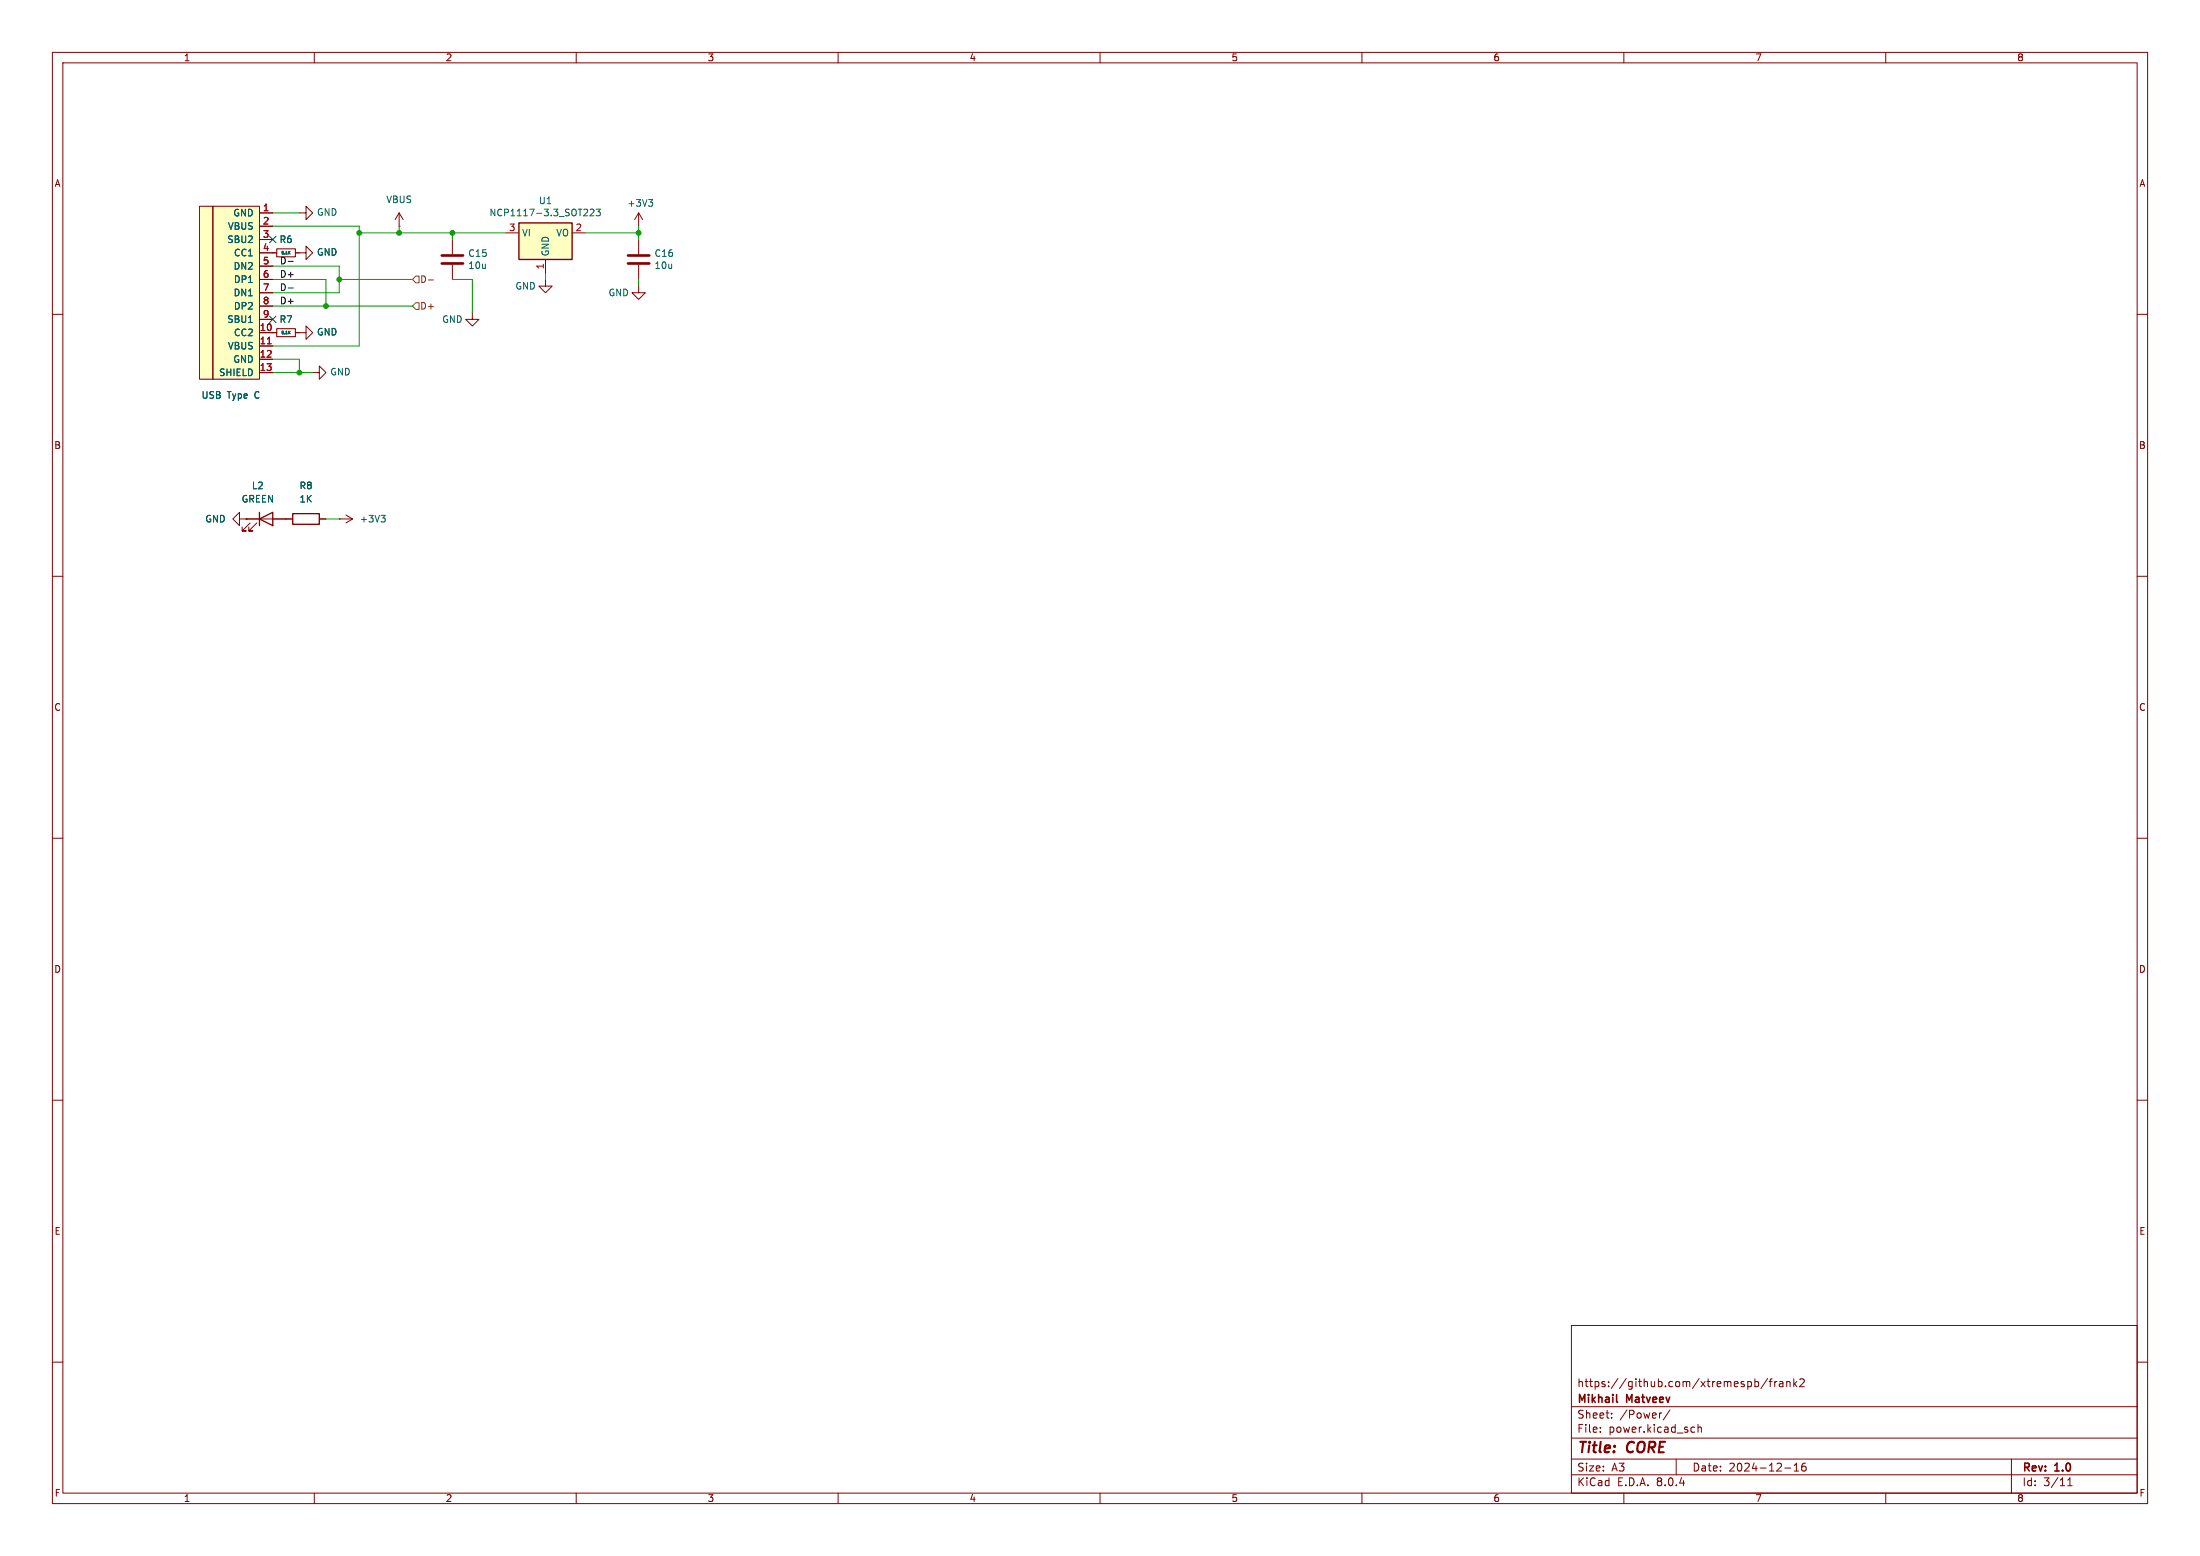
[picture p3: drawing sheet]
<svg xmlns="http://www.w3.org/2000/svg" width="420mm" height="297mm" viewBox="0 0 420 297" stroke-linecap="round" stroke-linejoin="round" font-family="sans-serif">
<g fill="none" stroke="#840000" stroke-width=".19">
<path d="M10 10h400v277h-400zM12 12h396v273h-396zM60 10v2M110 10v2M160 10v2M210 10v2M260 10v2M310 10v2M360 10v2M10 60h2M52.1 48.3h.7M56.4 48.3h2v-1.3l1.3 1.3-1.3 1.2v-1.2"/>
<path d="M76.2 43.2h.1M76.2 40.6l-.8 1.3M76.2 40.6v2.6M76.2 40.6l.8 1.3M86.4 45.7v2.8M86.4 50.5v2.8M90.2 59.7v1.3h1.2l-1.2 1.2-1.3-1.2h1.3M408 60h2M57.1 63.5h1.3v-1.3l1.3 1.3-1.3 1.3v-1.3M59.7 71.1h1.3v-1.2l1.2 1.2-1.2 1.3v-1.3M45.7 99.1v-1.3l-1.3 1.3 1.3 1.2v-1.2h1.3M47 99.1h.1"/>
<path d="M47 99.1h8.9M47.8 99.8l-1.6 1.5h.8h-.8v-.7M49 99.8l-1.5 1.5h.8h-.8v-.7M61 99.1h1.2M64.8 99.1h.1M64.8 99.1h2.5M66 98.3l1.3 .8M67.3 99.1l-1.3 .7M10 110h2M408 110h2M10 160h2M408 160h2"/>
<path d="M10 210h2M408 210h2M10 260h2M300 253h108v32h-108zM408 260h2M300 278.5h108M300 274.5h108M300 268.5h108M305.5 273.2v.2M305.5 272.5v.1M307.7 270.5v.2M307.7 269.8v.1"/>
<path d="M317.2 269.7l-.3 .1M318.8 269.1l-1.3 1.9M320 278.5v3M323.1 272.4l.4 .1M323.5 273.3l-.4 .1M324.2 272.5l.2-.1 .3 .1 .1 .9M324.2 271.9v1.5M335 263.8l.4-.1 .3 .3-.1 .6h-.6M335 263.2v1.5M337.4 263.1l-1.2 1.9M337.7 263.7h.6M338.3 263.2l-.4 .2v1.3"/>
<path d="M338.8 263.7v1M339.2 263.7l-.3 .1-.1 .2M339.7 263.8h.6l.1 .9M340.4 264l-.5 .1a.29 .29 0 0 0-.2 .3 .29 .29 0 0 0 .2 .3l.5-.1M341.1 263.8l.2-.1 .4 .1v.9M341.1 263.7v1M342.4 263.2v1.5M342.5 279.7l.4-.4v1.5M342.6 264.1l.4 .6M343 263.7l-.6 .6M343.6 263.3l.6-.1 .2 .1v.3l-.9 1.1h.9M344.7 279.3a.59 .59 0 0 0-.8 .6v.6l.2 .2 .4 .1 .2-.2 .1-.5-.1-.2h-.5l-.3 .2"/>
<path d="M384 278.5v6.5M60 285v2M110 285v2M160 285v2M210 285v2M260 285v2M300 281.5h108M310 285v2M340.7 280.2h1.2M342.5 280.8h.9M360 285v2M394.7 283.6h.9"/>
<path d="M394.7 282.5l.5-.4v1.5"/>
</g>
<path d="M308.6 267.5l.2 .2" fill="none" stroke="#840000" stroke-width=".3"/>
<path d="M55.2 48.2l.2 .3M55.4 48l-.3 .3M72.7 98.4h.8l-.4 .5M73.3 98.9l.2 .2v.3l-.2 .2" fill="none" stroke="#006464" stroke-width=".19"/>
<path d="M49.5 99.1l2.6-1.3v2.5zM49.5 97.8v2.5M55.9 98h5.1v2.1h-5.1z" fill="none" stroke="#840000" stroke-width=".25"/>
<path d="M52.8 47.5h3.6v1.5h-3.6z" fill="none" stroke="#840000" stroke-width=".2"/>
<path d="M84.3 50.3h4.1M84.3 48.8h4.1" fill="none" stroke="#840000" stroke-width=".51"/>
<g fill="#ffffc2">
<path d="M38.1 39.4h2.5v33h-2.5z"/>
<path d="M40.6 39.4h8.9v33h-8.9z"/>
</g>
<g fill="none" stroke="#840000" stroke-width=".19">
<path d="M38.1 39.4h2.5v33h-2.5zM40.6 39.4h8.9v33h-8.9zM49.5 40.6h2.6M49.5 43.2h2.6M49.5 45.7h2.6M49.5 48.3h2.6M49.5 50.8h2.6M49.5 53.3h2.6M49.5 55.9h2.6M49.5 58.4h2.6M57.1 40.6h1.3v-1.2l1.3 1.2-1.3 1.3v-1.3M49.5 63.5h2.6"/>
<path d="M49.5 66h2.6M49.5 68.6h2.6M49.5 71.1h2.6M49.5 61h2.6"/>
</g>
<path d="M51 65.6h.8" fill="none" stroke="#a90000" stroke-width=".19"/>
<path d="M99.1 42.5h10.1v7h-10.1z" fill="#ffffc2"/>
<path d="M99.1 42.5h10.1v7h-10.1z" fill="none" stroke="#840000" stroke-width=".25"/>
<g fill="none" stroke="#840000" stroke-width=".19">
<path d="M49.5 40.6h2.6M49.5 43.2h2.6M49.5 45.7h2.6M49.5 48.3h3.3M49.5 50.8h2.6M49.5 53.3h2.6M49.5 55.9h2.6M49.5 58.4h2.6M56.4 48.3h.7M96.5 44.5h2.6M104.1 53.3v1.3h1.3l-1.3 1.3-1.2-1.3h1.2M104.1 49.5v2.6"/>
<path d="M109.2 44.5h2.6M121.9 54.6v1.3h1.3l-1.3 1.3-1.3-1.3h1.3M121.9 40.6l-.7 1.3M121.9 40.6v2.6M121.9 45.7v2.8M121.9 50.5v2.8M121.9 40.6l.8 1.3M49.5 63.5h3.3M49.5 66h2.6M49.5 68.6h2.6M49.5 71.1h2.6M49.5 61h2.6"/>
<path d="M56.4 63.5h.7M47 99.1h.1M47 99.1h2.5M52.1 99.1h3.8M61 99.1h1.2"/>
</g>
<path d="M113.8 39.9h.8l-.4 .5 .3 .1v.6l-.1 .1-.6-.1M123.8 38.1h.8l-.4 .5M124.4 38.6l.2 .2v.3l-.2 .3M55.2 48.2l.2 .3M55.4 48l-.3 .3M111.4 41.2h.8M112.1 40v.5M112.7 40l.5-.1 .2 .4-.8 .9h.8M55.2 63.4l.2 .3M55.4 63.2l-.3 .3" fill="none" stroke="#006464" stroke-width=".19"/>
<path d="M52.8 62.7h3.6v1.6h-3.6z" fill="none" stroke="#840000" stroke-width=".2"/>
<path d="M119.9 50.3h4.1M119.9 48.8h4.1" fill="none" stroke="#840000" stroke-width=".51"/>
<path d="M78.7 53.3l.7-.6h.6v1.3h-.6zM78.7 58.4l.7-.6h.6v1.3h-.6zM81.8 53.4h1" fill="none" stroke="#725600" stroke-width=".19"/>
<path d="M55 49.9h1M55 55h1" fill="none" stroke="#0f0f0f" stroke-width=".19"/>
<g fill="none" stroke="#009600" stroke-width=".19">
<path d="M52.1 40.6h5M52.1 43.2h16.5v22.8h-16.5M52.1 58.4h26.6M52.1 53.3h10.1v5.1M52.1 50.8h12.7v5.1h-12.7M64.8 53.3h13.9M68.6 44.5h27.9M76.2 43.2v1.3M86.4 53.3h3.8v6.4M86.4 44.5v1.2M104.1 52.1v1.2M111.8 44.5h10.1"/>
<path d="M121.9 43.2v2.5M121.9 53.3v1.3M52.1 71.1h7.6M52.1 68.6h5v2.5M62.2 99.1h2.6"/>
</g>
<path d="M51.5 45.1l1.2 1.2M52.7 45.1l-1.2 1.2M51.5 60.4l1.2 1.2M52.7 60.4l-1.2 1.2" fill="none" stroke="#000084" stroke-width=".19"/>
<path d="M51 65.6h.8" fill="none" stroke="#a90000" stroke-width=".19"/>
<g fill="#009600" stroke="#009600" stroke-width=".19">
<circle cx="76.2" cy="44.5" r=".46"/>
<circle cx="86.4" cy="44.5" r=".46"/>
<circle cx="68.6" cy="44.5" r=".46"/>
<circle cx="121.9" cy="44.5" r=".46"/>
<circle cx="62.2" cy="58.4" r=".46"/>
<circle cx="64.8" cy="53.3" r=".46"/>
<circle cx="57.1" cy="71.1" r=".46"/>
</g>
<g font-size="2.8" fill="#840000">
<text x="301" y="277.9">Title:</text>
<text x="310.6" y="277.9">CORE</text>
</g>
<g font-size="2.1" fill="#840000">
<text x="301" y="268.2">Mikhail</text>
<text x="301" y="265">https://github.com/xtremespb/frank2</text>
<text x="310.6" y="268.2">Matveev</text>
<text x="301" y="273.7">File:</text>
<text x="301" y="271">Sheet:</text>
<text x="307.1" y="273.7">power.kicad_sch</text>
<text x="309.2" y="271">/Power/</text>
<text x="301" y="281.1">Size:</text>
<text x="307.6" y="281.1">A3</text>
<text x="323" y="281.1">Date:</text>
<text x="330" y="281.1">2024-12-16</text>
<text x="386" y="281.3">Rev:</text>
<text x="392.4" y="281.3">1.0</text>
<text x="301" y="283.9">KiCad</text>
<text x="308.7" y="283.9">E.D.A.</text>
<text x="316.3" y="283.9">8.0.4</text>
<text x="386" y="283.9">Id:</text>
<text x="390.1" y="283.9">3/11</text>
</g>
<g font-size="1.8" fill="#840000">
<text x="35" y="11.9">1</text>
<text x="85" y="11.9">2</text>
<text x="135" y="11.9">3</text>
<text x="185" y="11.9">4</text>
<text x="235" y="11.9">5</text>
<text x="285" y="11.9">6</text>
<text x="335" y="11.9">7</text>
<text x="385" y="11.9">8</text>
<text x="10.3" y="35.9">A</text>
<text x="408.3" y="35.9">A</text>
<text x="10.3" y="85.9">B</text>
<text x="408.2" y="85.9">B</text>
<text x="10.3" y="135.9">C</text>
<text x="408.2" y="135.9">C</text>
<text x="10.3" y="185.9">D</text>
<text x="408.2" y="185.9">D</text>
<text x="10.3" y="235.9">E</text>
<text x="408.3" y="235.9">E</text>
<text x="10.3" y="285.9">F</text>
<text x="35" y="286.9">1</text>
<text x="85" y="286.9">2</text>
<text x="135" y="286.9">3</text>
<text x="185" y="286.9">4</text>
<text x="235" y="286.9">5</text>
<text x="285" y="286.9">6</text>
<text x="335" y="286.9">7</text>
<text x="385" y="286.9">8</text>
<text x="408.3" y="285.9">F</text>
</g>
<g font-size="1.8" fill="#006464">
<text x="44.4" y="41.5">GND</text>
<text x="60.4" y="41.4">GND</text>
<text x="73.6" y="39">VBUS</text>
<text x="93.3" y="41.5">NCP1117-3.3_SOT223</text>
<text x="102.8" y="39.2">U1</text>
<text x="119.7" y="39.6">+3V3</text>
<text x="43.3" y="46.6">SBU2</text>
<text x="43.4" y="44">VBUS</text>
<text x="53.3" y="46.6">R6</text>
<text x="99.6" y="45.3">VI</text>
<text x="106.1" y="45.3">VO</text>
<text x="44.5" y="51.7">DN2</text>
<text x="44.6" y="49.1">CC1</text>
<text x="60.4" y="49">GND</text>
<text x="89.3" y="49.2">C15</text>
<text x="89.3" y="51.5">10u</text>
<text x="105" y="49" transform="rotate(-90 105 49)">GND</text>
<text x="124.9" y="49.2">C16</text>
<text x="124.9" y="51.5">10u</text>
<text x="44.5" y="56.7">DN1</text>
<text x="44.6" y="54.2">DP1</text>
<text x="44.6" y="59.3">DP2</text>
<text x="98.3" y="55.5">GND</text>
<text x="116.1" y="56.7">GND</text>
<text x="43.3" y="61.8">SBU1</text>
<text x="44.6" y="64.4">CC2</text>
<text x="53.3" y="61.8">R7</text>
<text x="60.4" y="64.2">GND</text>
<text x="84.3" y="61.8">GND</text>
<text x="41.7" y="72">SHIELD</text>
<text x="43.4" y="66.9">VBUS</text>
<text x="44.4" y="69.4">GND</text>
<text x="63" y="71.9">GND</text>
<text x="38.4" y="76.3">USB</text>
<text x="43.4" y="76.3">Type</text>
<text x="48.7" y="76.3">C</text>
<text x="48" y="93.6">L2</text>
<text x="57.1" y="93.6">R8</text>
<text x="39.1" y="99.9">GND</text>
<text x="46" y="96.1">GREEN</text>
<text x="57.1" y="96.1">1K</text>
<text x="68.6" y="99.9">+3V3</text>
</g>
<g font-size="1.8" fill="#a90000">
<text x="50.1" y="40.4">1</text>
<text x="50.1" y="42.9">2</text>
<text x="50.1" y="45.5">3</text>
<text x="97.1" y="44.2">3</text>
<text x="109.8" y="44.2">2</text>
<text x="50.1" y="48">4</text>
<text x="50.1" y="50.5">5</text>
<text x="50.1" y="53.1">6</text>
<text x="103.9" y="51.5" transform="rotate(-90 103.9 51.5)">1</text>
<text x="50.1" y="55.6">7</text>
<text x="50.1" y="58.2">8</text>
<text x="49.5" y="63.2">10</text>
<text x="49.5" y="65.8">11</text>
<text x="50.1" y="60.7">9</text>
<text x="49.5" y="68.3">12</text>
<text x="49.5" y="70.9">13</text>
</g>
<g font-size="1.8" fill="#0f0f0f">
<text x="53.3" y="53.1">D+</text>
<text x="53.3" y="50.5">D-</text>
<text x="53.3" y="58.2">D+</text>
<text x="53.3" y="55.6">D-</text>
</g>
<g font-size="1.8" fill="#725600">
<text x="80.1" y="54.2">D-</text>
<text x="80.1" y="59.3">D+</text>
</g>
<g font-size=".7" fill="#006464">
<text x="53.6" y="48.7">5.1K</text>
<text x="53.6" y="63.9">5.1K</text>
</g>
</svg>
